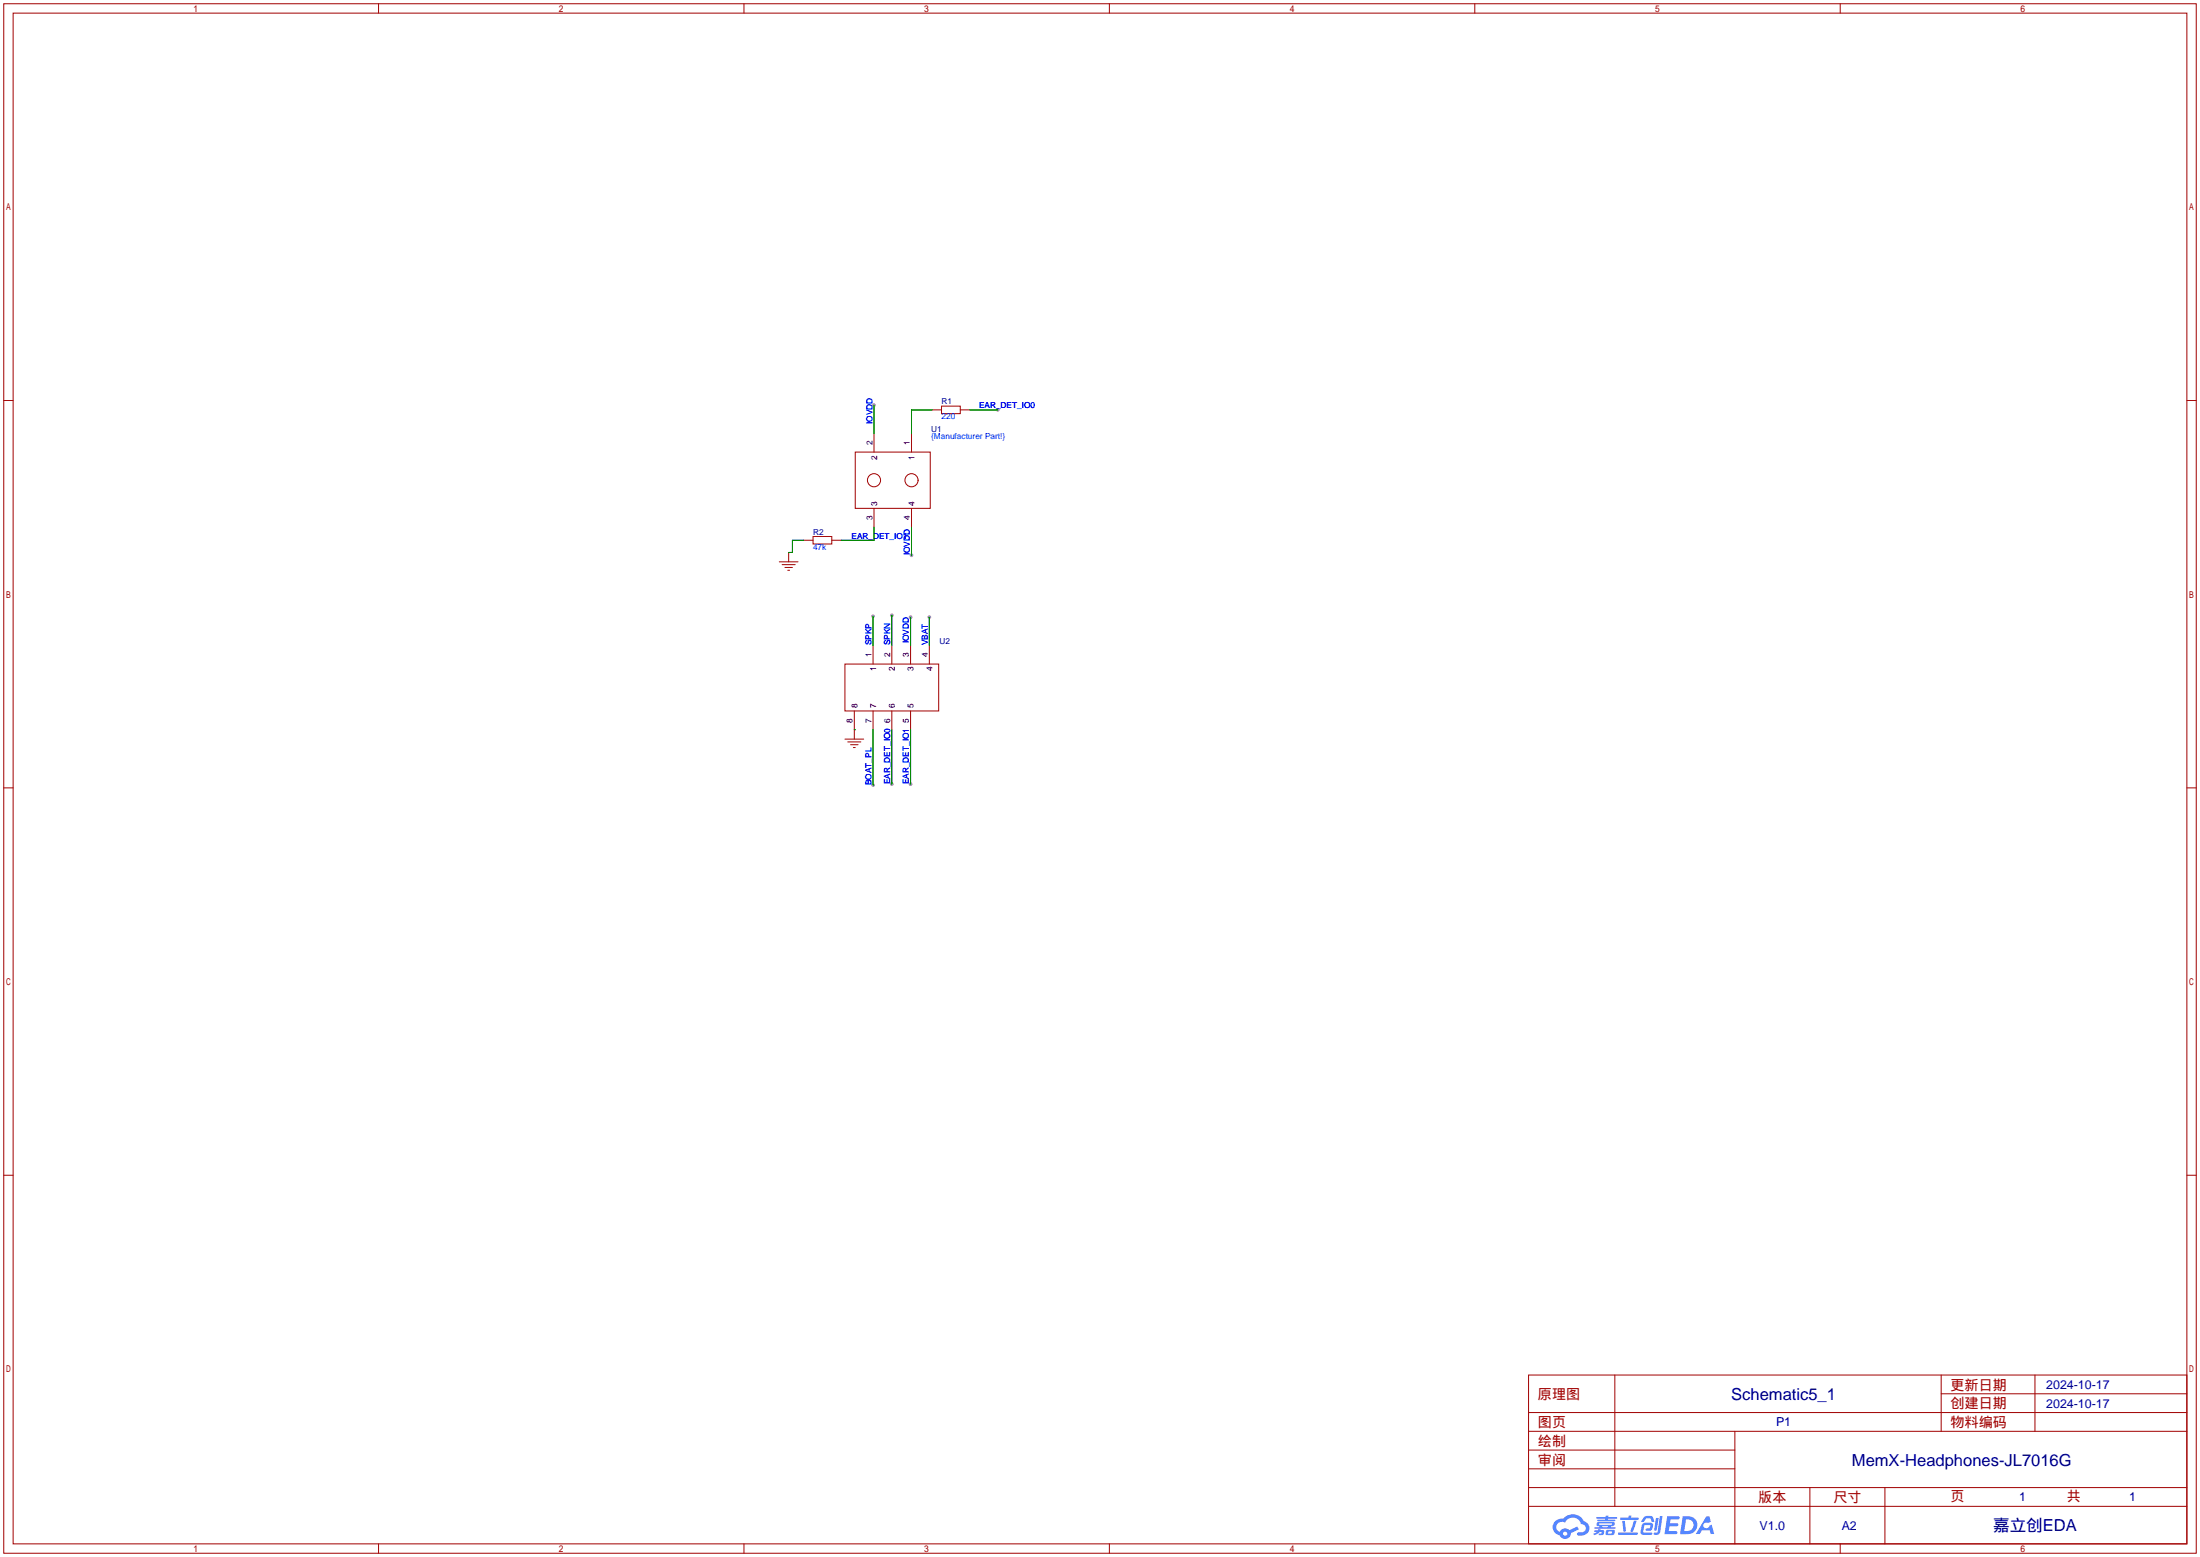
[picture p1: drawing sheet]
<svg xmlns="http://www.w3.org/2000/svg" width="596mm" height="422mm" viewBox="0 0 596 422" stroke-linecap="round" stroke-linejoin="round" font-family="sans-serif">
<g fill="#999">
<circle cx="270.3" cy="111" r=".51"/>
<circle cx="246.9" cy="150.4" r=".51"/>
<circle cx="236.7" cy="109.7" r=".51"/>
<circle cx="236.5" cy="166.9" r=".51"/>
<circle cx="241.6" cy="166.6" r=".51"/>
<circle cx="246.6" cy="167.1" r=".51"/>
<circle cx="251.7" cy="167.1" r=".51"/>
<circle cx="236.5" cy="212.6" r=".51"/>
<circle cx="241.6" cy="212.3" r=".51"/>
<circle cx="246.6" cy="212.3" r=".51"/>
</g>
<g fill="none" stroke="#a10000" stroke-width=".27">
<path d="M1 1h593.9v419.6h-593.9zM3.6 3.6h588.7v414.5h-588.7zM102.5 1v2.6M201.5 1v2.6M300.5 1v2.6M399.5 1v2.6M498.4 1v2.6M1 108.5h2.6M592.3 108.5h2.6M1 213.4h2.6M592.3 213.4h2.6M1 318.3h2.6"/>
<path d="M592.3 318.3h2.6M414 372.4h178.3v45.7h-178.3zM437.4 372.4v35.5M525.8 372.4v15.2M525.8 377.4h66.5M551.2 372.4v15.2M414 392.7h55.9M414 387.6h178.3M414 397.8h55.9M414 382.5h178.3M469.9 387.6v30.5M102.5 418.1v2.5"/>
<path d="M201.5 418.1v2.5M300.5 418.1v2.5M399.5 418.1v2.5M414 407.9h178.3M414 402.8h178.3M490.2 402.8v15.3M498.4 418.1v2.5M510.5 402.8v15.3"/>
</g>
<g fill="#5487ff">
<path d="M451.6 410.6h2.7a.48 .48 0 0 1 .7 .4 .48 .48 0 0 1-.7 .5h-1.8l-.2 1h2.1a.46 .46 0 0 1 .1 .7 .46 .46 0 0 1-.6 .1h-1.7l-.2 1.3h1.9a.43 .43 0 0 1 .4 .4 .43 .43 0 0 1-.4 .5h-3.1z"/>
<path d="M462.2 410.6h.8l.4 1.5-.7 .3a.84 .84 0 0 0-1.3 .3 .84 .84 0 0 0 .4 1.2 .84 .84 0 0 0 1.1-.5l.1-.2 .6-.3 .7 2.5h-1l-.2-1h-2.1l-.6 1h-1.1z"/>
<path d="M448.5 411.1h.8l-.5 3.2a.36 .36 0 0 1-.4 .2 .36 .36 0 0 1-.4-.3z"/>
<path d="M449.6 410.6h.7l-.6 4.3a1.04 1.04 0 0 1-1.8 .4l.2-.3h.7l.2-.2z"/>
<path d="M445.3 410.9l.6-.4 1.4 .1 .4 .3 .4 1.1-.7 .2-.4-1h-.9l-.9 1-.6-.1z"/>
<path d="M444.9 412.7l.5-.3h1.7a.95 .95 0 0 1 .4 1.6l-.4 .5h-1.1a.32 .32 0 0 1-.3-.3 .32 .32 0 0 1 .4-.3h.7l.2-.9-1.6 .1-.3 1.9h2.1a.32 .32 0 0 1 .3 .4 .32 .32 0 0 1-.3 .2h-2.3l-.5-.3-.1-.5z"/>
<path d="M438.3 415h5a.33 .33 0 0 1 .3 .3 .33 .33 0 0 1-.3 .4h-4.9l-.2-.2z"/>
<path d="M442.6 411.8h.7l-.6 2a.98 .98 0 0 1-.8 1.1l-.3-.3z"/>
<path d="M439.4 411.9h.7l.3 2.6a.34 .34 0 0 1-.3 .3 .34 .34 0 0 1-.4-.2z"/>
<path d="M438.9 411h2.2l.2-.6h.6l-.1 .6h1.8a.32 .32 0 0 1 .3 .3 .32 .32 0 0 1-.4 .3h-4.5z"/>
<path d="M431.9 414.4l1.7-.3-.1 .3 1 .2-.2 .9-1.3 .2v-.4l.7-.1 .1-.3a.68 .68 0 0 0-1 .4l-1 .4-.2-.4 1-.4h-.8z"/>
<path d="M432.4 410.8h2.5v-.3h.8l-.1 .3h2.2l.2 .3-.2 .2h-2.3v.2h1.8l.2 .3-.2 .1h-4.5l-.1-.4h2l.1-.2h-2.3z"/>
<path d="M455.8 410.6l-.7 4.9h1.6a2.5 2.5 0 0 0 3-2.5 2.5 2.5 0 0 0-3.1-2.4zM456.7 411.5a1.65 1.65 0 0 1 2 1.6 1.65 1.65 0 0 1-2.2 1.5h-.3z"/>
<path d="M432.6 412.3l-.2 .8 .7 .2 .1 .3h-1.3l.1 .4h5.4l.2-.2-.2-.2h-1.2l.1-.2a.77 .77 0 0 0 .9-.3 .77 .77 0 0 0 0-.9l-4.2-.1zM433.2 412.6l3.5 .1-.2 .2h-3.3zM433.9 413.3h1.7l-.2 .3h-1.4z"/>
<path d="M435.1 414.5l-.2 1a2.66 2.66 0 0 0 2.1 .2l.4-1-.2-.4h-1.6zM435.7 414.8l.8-.1 .1 .4-.2 .2h-.8z"/>
<path d="M421.3 411.9a2.23 2.23 0 0 0-.7 2.3 2.23 2.23 0 0 0 1.8 1.6 1.58 1.58 0 0 0 1.8 .9 1.58 1.58 0 0 0 1.3-1.5l2.2-1.1-.5-.7-2.1 1a1.65 1.65 0 0 0-2.7 .4 1.47 1.47 0 0 1-.7-2.1 1.47 1.47 0 0 1 2.2-.4 2.35 2.35 0 0 1 2.4-1.3 2.35 2.35 0 0 1 2 1.7 1.12 1.12 0 0 1 1.2 1.1 1.12 1.12 0 0 1-1.1 1.2h-.7a.45 .45 0 0 0-.6 .3 .45 .45 0 0 0 .5 .5 2.12 2.12 0 0 0 2.5-.8 2.12 2.12 0 0 0-.3-2.7 1.92 1.92 0 0 1-1.4-1.2 3.4 3.4 0 0 0-5 .2h-1.1zM423.4 415.3a.57 .57 0 0 1 1.1 0 .57 .57 0 0 1-1.1 0z"/>
</g>
<g fill="none" stroke="#a10000" stroke-width=".27">
<path d="M236.7 117.3v5.1M246.9 117.3v5.1M252.5 111h2.5M255 110h5.1v2h-5.1zM260.1 111h2.5M231.6 122.4h20.4v15.3h-20.4zM236.7 137.7v5M246.9 137.7v5M211.1 152.1h5.1M211.8 152.9h3.6M212.6 153.7h2M213.4 154.4h.5"/>
<path d="M213.6 149.6v2.5M217.7 146.3h2.5M220.2 145.3h5.1v2h-5.1zM225.3 146.3h2.5M228.9 179.8h25.4v12.7h-25.4zM236.5 174.8v5M241.6 174.8v5M246.6 174.8v5M251.7 174.8v5M231.4 192.5v7.7M236.5 192.5v5.1M241.6 192.5v5.1"/>
<path d="M246.6 192.5v5.1M228.9 200.2h5M229.6 200.9h3.6M230.4 201.7h2M231.1 202.4h.5"/>
<circle cx="236.7" cy="130" r="1.78"/>
<circle cx="246.9" cy="130" r="1.78"/>
</g>
<g fill="none" stroke="#008700" stroke-width=".27">
<path d="M236.7 109.7v7.6M252.5 111h-5.6v6.3M262.6 111h7.7M217.7 146.3h-3.1v3.3h-1M236.7 142.7v3.6h-8.9M246.9 142.7v7.7M236.5 166.9v7.9M241.6 166.6v8.2M246.6 167.1v7.7M251.7 167.1v7.7M231.4 197.6h.1M236.5 197.6v15"/>
<path d="M241.6 197.6v14.7M246.6 197.6v14.7"/>
</g>
<g font-size="4.5" fill="#000080">
<text x="468.9" y="379.1">Schematic5_1</text>
<text x="501.6" y="396.9">MemX-Headphones-JL7016G</text>
<text x="539.8" y="414.6">嘉立创EDA</text>
</g>
<g font-size="3.8" fill="#a00000">
<text x="528.3" y="376.3">更新日期</text>
<text x="416.6" y="378.8">原理图</text>
<text x="528.3" y="381.4">创建日期</text>
<text x="416.6" y="386.5">图页</text>
<text x="528.3" y="386.5">物料编码</text>
<text x="416.6" y="391.5">绘制</text>
<text x="416.6" y="396.6">审阅</text>
<text x="476.2" y="406.8">版本</text>
<text x="496.6" y="406.8">尺寸</text>
<text x="528.3" y="406.5">页</text>
<text x="559.8" y="406.5">共</text>
</g>
<g font-size="3.4" fill="#000080">
<text x="554.2" y="376.1">2024-10-17</text>
<text x="554.2" y="381.2">2024-10-17</text>
<text x="481.1" y="386.3">P1</text>
<text x="546.9" y="406.4">1</text>
<text x="576.7" y="406.4">1</text>
<text x="476.6" y="414.2">V1.0</text>
<text x="498.8" y="414.2">A2</text>
</g>
<g font-size="2.2" fill="#000080">
<text x="255" y="109.5">R1</text>
<text x="252.2" y="116.9">U1</text>
<text x="220.2" y="144.8">R2</text>
<text x="254.5" y="174.3">U2</text>
</g>
<g font-size="2.2" fill="#00f">
<text x="255" y="113.6">220</text>
<text x="265.2" y="110.5">EAR_DET_IO0</text>
<text x="236.3" y="114.8" transform="rotate(-90 236.3 114.8)">IOVDD</text>
<text x="252.2" y="118.9">{Manufacturer Part!}</text>
<text x="220.2" y="148.9">47k</text>
<text x="230.6" y="145.9">EAR_DET_IO1</text>
<text x="246.4" y="150.4" transform="rotate(-90 246.4 150.4)">IOVDD</text>
<text x="236" y="174.8" transform="rotate(-90 236 174.8)">SPKP</text>
<text x="241.1" y="174.8" transform="rotate(-90 241.1 174.8)">SPKN</text>
<text x="246.2" y="174.2" transform="rotate(-90 246.2 174.2)">IOVDD</text>
<text x="251.3" y="174.8" transform="rotate(-90 251.3 174.8)">VBAT</text>
<text x="236" y="212.6" transform="rotate(-90 236 212.6)">BOAT_PL</text>
<text x="241.1" y="212.3" transform="rotate(-90 241.1 212.3)">EAR_DET_IO0</text>
<text x="246.2" y="212.3" transform="rotate(-90 246.2 212.3)">EAR_DET_IO1</text>
</g>
<g font-size="2.2">
<text x="236.3" y="120.4" transform="rotate(-90 236.3 120.4)">2</text>
<text x="237.5" y="124.4" transform="rotate(-90 237.5 124.4)">2</text>
<text x="246.4" y="120.4" transform="rotate(-90 246.4 120.4)">1</text>
<text x="247.7" y="124.4" transform="rotate(-90 247.7 124.4)">1</text>
<text x="237.5" y="136.9" transform="rotate(-90 237.5 136.9)">3</text>
<text x="247.7" y="136.9" transform="rotate(-90 247.7 136.9)">4</text>
<text x="236.3" y="140.9" transform="rotate(-90 236.3 140.9)">3</text>
<text x="246.4" y="140.9" transform="rotate(-90 246.4 140.9)">4</text>
<text x="236" y="177.8" transform="rotate(-90 236 177.8)">1</text>
<text x="241.1" y="177.8" transform="rotate(-90 241.1 177.8)">2</text>
<text x="246.2" y="177.8" transform="rotate(-90 246.2 177.8)">3</text>
<text x="251.3" y="177.8" transform="rotate(-90 251.3 177.8)">4</text>
<text x="237.3" y="181.8" transform="rotate(-90 237.3 181.8)">1</text>
<text x="242.4" y="181.8" transform="rotate(-90 242.4 181.8)">2</text>
<text x="247.5" y="181.8" transform="rotate(-90 247.5 181.8)">3</text>
<text x="252.5" y="181.8" transform="rotate(-90 252.5 181.8)">4</text>
<text x="232.2" y="191.8" transform="rotate(-90 232.2 191.8)">8</text>
<text x="237.3" y="191.8" transform="rotate(-90 237.3 191.8)">7</text>
<text x="242.4" y="191.8" transform="rotate(-90 242.4 191.8)">6</text>
<text x="247.5" y="191.8" transform="rotate(-90 247.5 191.8)">5</text>
<text x="230.9" y="195.8" transform="rotate(-90 230.9 195.8)">8</text>
<text x="236" y="195.8" transform="rotate(-90 236 195.8)">7</text>
<text x="241.1" y="195.8" transform="rotate(-90 241.1 195.8)">6</text>
<text x="246.2" y="195.8" transform="rotate(-90 246.2 195.8)">5</text>
</g>
</svg>
